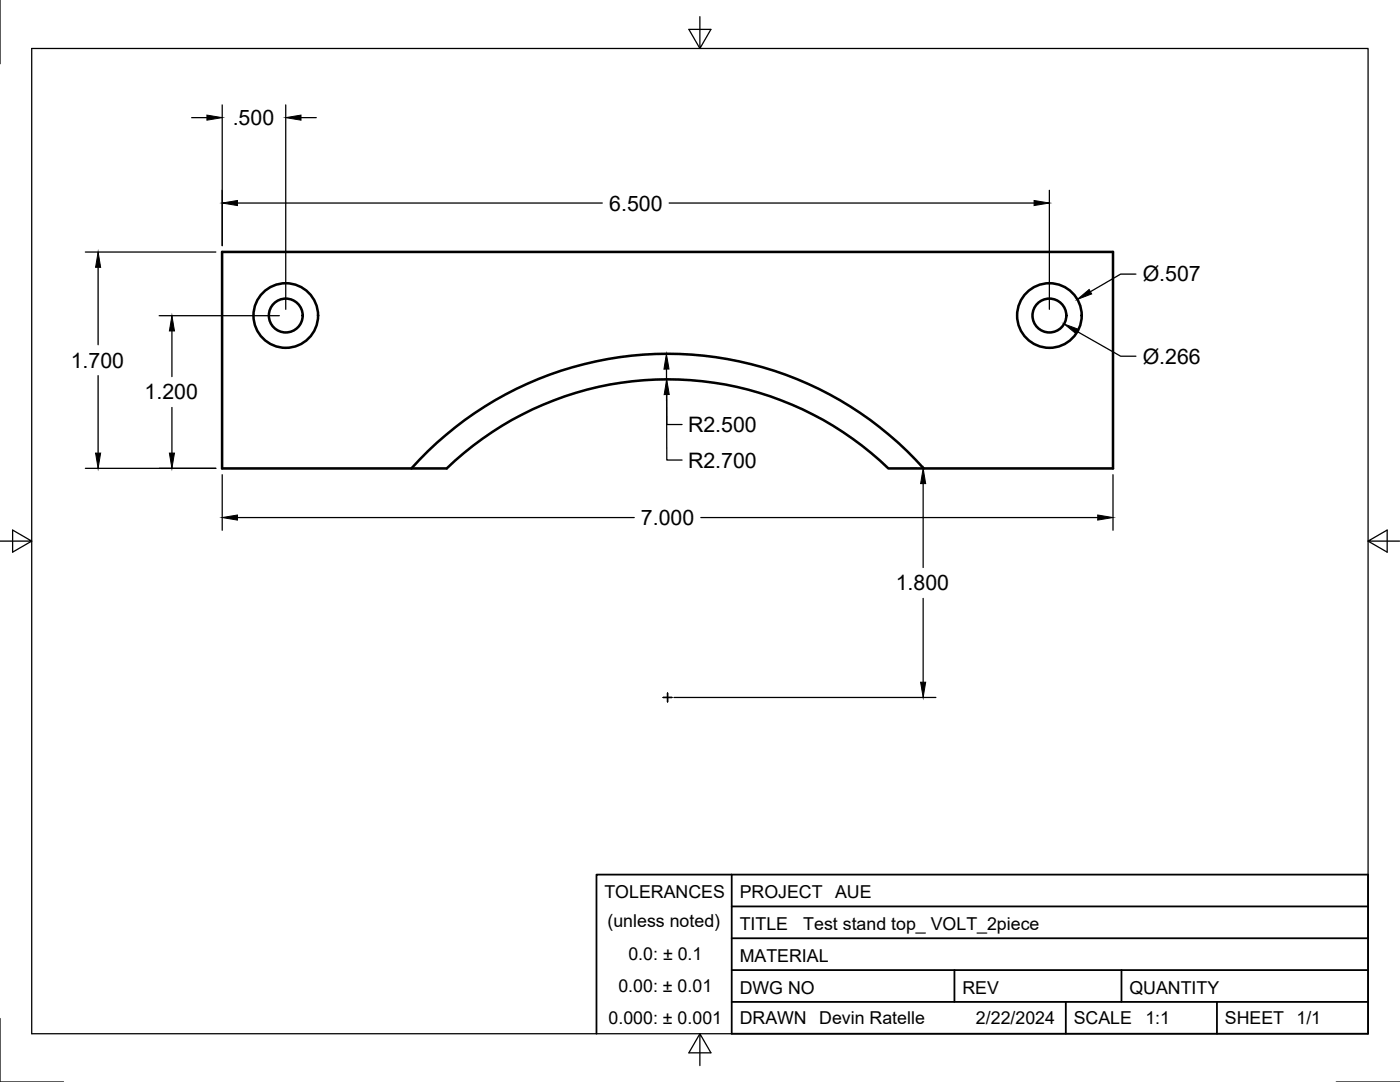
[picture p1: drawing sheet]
<svg xmlns="http://www.w3.org/2000/svg" width="279mm" height="216mm" viewBox="0 0 279 216" stroke-linecap="round" stroke-linejoin="round" font-family="sans-serif">
<!-- layer: Visible -->
<g fill="none" stroke="#000" stroke-width=".51">
<path d="M44.3 50.3h177.8v43.2h-44.8a63.5 63.5 0 0 0-88.1 0h-44.9zM82.1 93.5a68.5 68.5 0 0 1 102.2 0"/>
<circle cx="57" cy="63" r="6.4"/>
<circle cx="57" cy="63" r="3.4"/>
<circle cx="209.4" cy="63" r="6.4"/>
<circle cx="209.4" cy="63" r="3.4"/>
</g>
<!-- layer: Border -->
<path d="M0 0v12.7M6.3 9.7h266.7v196.6h-266.7zM139.7 3.3v6.4l2.2-3.8h-4.4l2.2 3.8M0 108h6.3l-3.8-2.2v4.4l3.8-2.2M273 108l3.8 2.2v-4.4l-3.8 2.2h6.4M0 203.2v12.7h12.7M139.7 206.3l-2.2 3.8h4.4l-2.2-3.8v6.3M266.7 215.9h12.7" fill="none" stroke="#000" stroke-width=".25"/>
<!-- layer: Titleblock -->
<path d="M146 174.5h-27v31.8M146 174.5h127v31.8h-127zM146 199.9h127M146 187.2h127M146 193.6h127M146 180.9h127M190.5 193.6v6.3M212.7 199.9v6.4M223.8 193.6v6.3M242.9 199.9v6.4" fill="none" stroke="#000" stroke-width=".36"/>
<!-- layer: FD_Dimensions -->
<g fill="none" stroke="#000" stroke-width=".25">
<path d="M38.2 23.5h3.1M44.3 20.9v28.1M57 20.9v40.8M60.1 23.5h3M209.4 38v23.7M17 50.3h26.1M19.6 53.3v15.5M47.4 40.5h72.8M133.5 40.5h72.9M226.7 54.7h-3.1l-6 3.5M19.6 75v15.4M31.8 63h24"/>
<path d="M34.3 66v9.1M133 73.7l.1 18.1h3M133.1 78.7v6h3M215 66.2l8.6 4.9h3.1M17 93.5h26.1M34.3 81.3v9.1M44.3 94.7v11.1M181.7 93.5h1.4M184.2 96.5v16.7M222.1 94.7v11.1M47.4 103.3h79.2M139.9 103.3h79.2"/>
<path d="M184.2 119.4v16.7M134.5 139.2h52.3"/>
</g>
<g fill="#000" stroke="#000" stroke-width=".2">
<path d="M41.3 23l3 .5-3 .5zM57 23.5l3.1-.5v1zM19.6 50.3l.5 3h-1zM44.3 40.5l3.1-.5v1zM206.4 40l3 .5-3 .5zM215 59.8l2.4-2 .5 .9zM34.3 63l.5 3h-1zM133 70.6l.5 3-1 .1zM133.1 75.7l.5 3h-1.1zM212.4 64.6l2.9 1.1-.5 .9zM19.1 90.4h1l-.5 3.1zM33.8 90.4h1l-.5 3.1z"/>
<path d="M184.2 93.5l.5 3h-1zM44.3 103.3l3.1-.5v1zM219.1 102.8l3 .5-3 .5zM183.7 136.1h1l-.5 3.1z"/>
</g>
<!-- layer: Smart Centers -->
<path d="M132.3 139.2h1.8M133.2 138.3v1.8" fill="none" stroke="#000" stroke-width=".25"/>
<g font-size="4.3">
<text x="46.4" y="25">.500</text>
<text x="121.6" y="42">6.500</text>
<text x="228" y="56.2">Ø.507</text>
<text x="14.1" y="73.4">1.700</text>
<text x="228" y="72.5">Ø.266</text>
<text x="28.9" y="79.7">1.200</text>
<text x="137.3" y="86.2">R2.500</text>
<text x="137.3" y="93.3">R2.700</text>
<text x="127.9" y="104.8">7.000</text>
<text x="178.8" y="117.8">1.800</text>
</g>
<g font-size="3.5">
<text x="120.6" y="179.3">TOLERANCES</text>
<text x="147.6" y="179.3">PROJECT</text>
<text x="166.7" y="179.3">AUE</text>
<text x="121.2" y="185">(unless noted)</text>
<text x="147.6" y="185.6">TITLE</text>
<text x="160.3" y="185.6">Test stand top_ VOLT_2piece</text>
<text x="125.4" y="191.5">0.0: ± 0.1</text>
<text x="147.6" y="192">MATERIAL</text>
<text x="123.4" y="197.9">0.00: ± 0.01</text>
<text x="147.6" y="198.3">DWG NO</text>
<text x="192.1" y="198.3">REV</text>
<text x="225.4" y="198.3">QUANTITY</text>
<text x="121.5" y="204.4">0.000: ± 0.001</text>
<text x="147.6" y="204.4">DRAWN Devin Ratelle</text>
<text x="194.8" y="204.4">2/22/2024</text>
<text x="214.3" y="204.4">SCALE</text>
<text x="228.6" y="204.4">1:1</text>
<text x="244.5" y="204.4">SHEET 1/1</text>
</g>
</svg>
